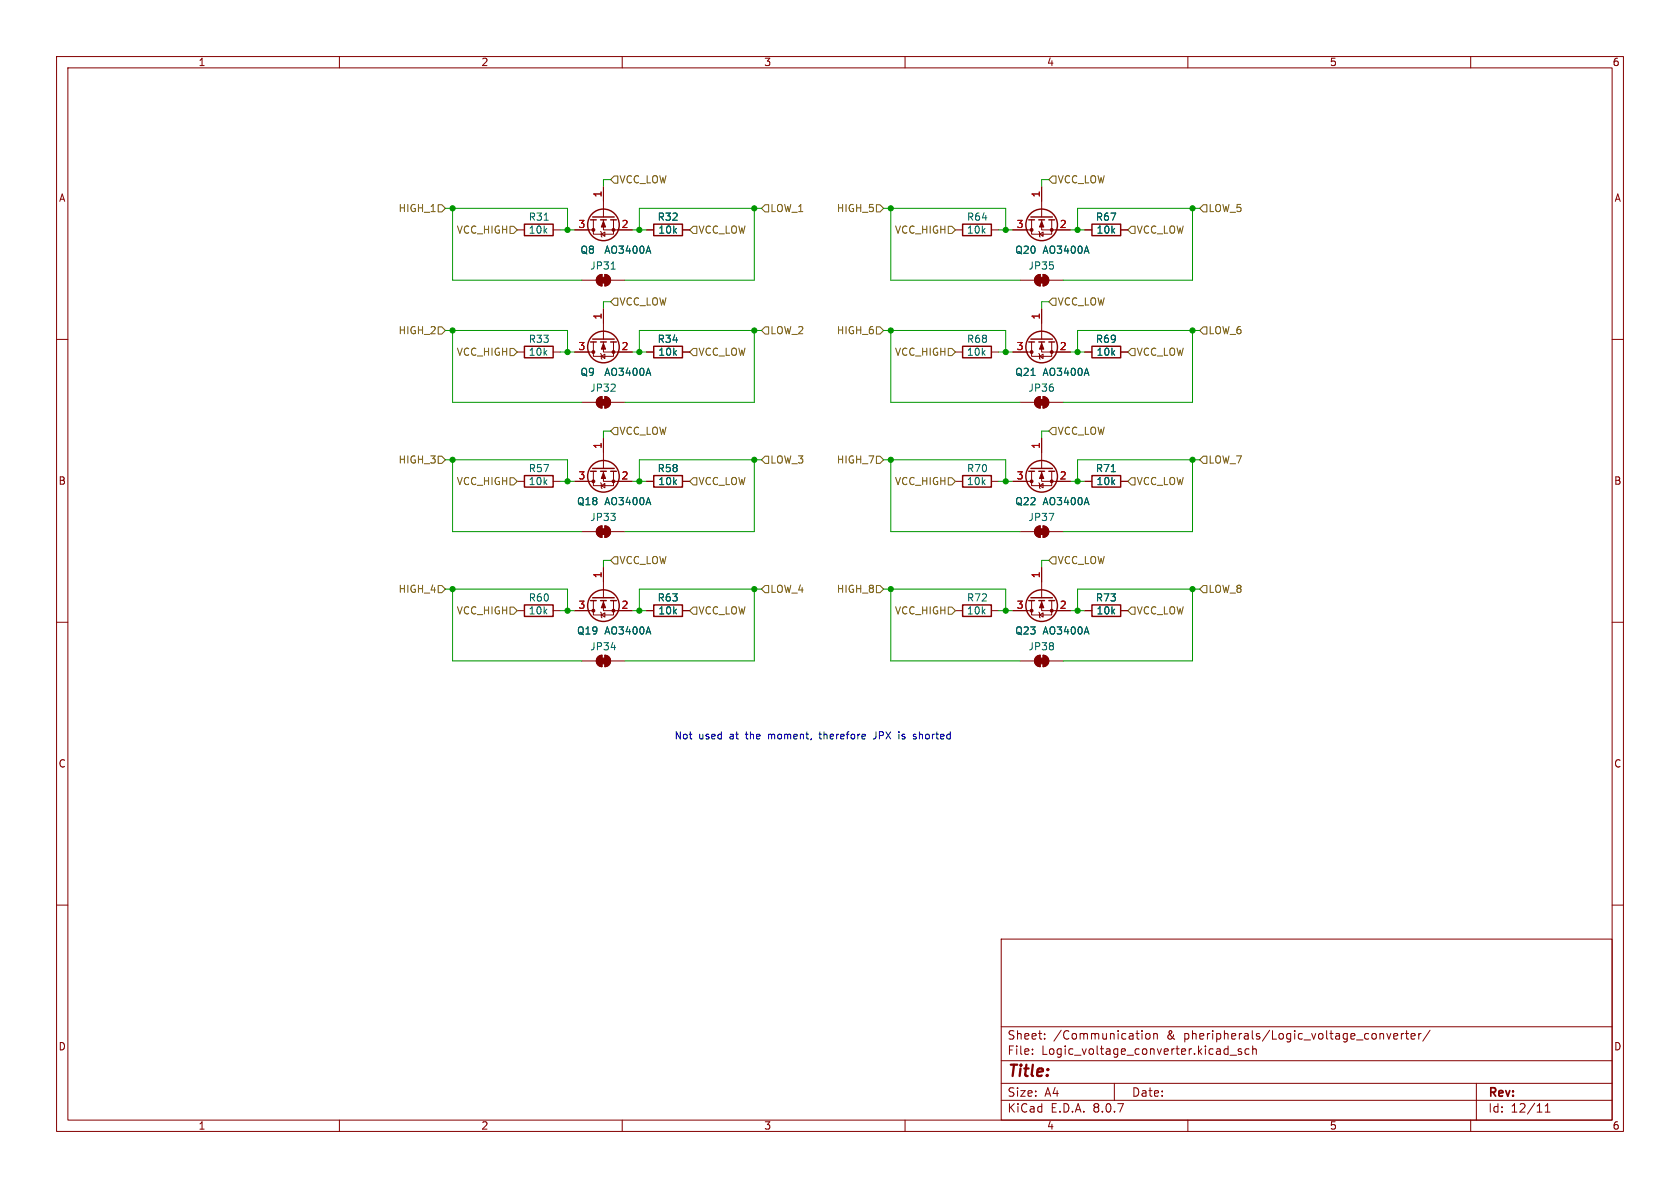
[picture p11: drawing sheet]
(kicad_sch
 (version 20250114)
 (generator "eeschema")
 (generator_version "9.0")
 (paper "A4")
 (lib_symbols
  (symbol "Device:R"
   (pin_numbers (hide yes))
   (pin_names
    (offset 0)) (exclude_from_sim no) (in_bom yes) (on_board yes)
   (property "Reference" "R" (at 2.032 0 90) (effects (font (size 1.27 1.27))))
   (property "Value" "R" (at 0 0 90) (effects (font (size 1.27 1.27))))
   (property "Footprint" "" (at -1.778 0 90) (effects (font (size 1.27 1.27)) (hide yes)))
   (property "Datasheet" "~" (at 0 0 0) (effects (font (size 1.27 1.27)) (hide yes)))
   (property "Description" "Resistor" (at 0 0 0) (effects (font (size 1.27 1.27)) (hide yes)))
   (symbol "R_0_1"
    (rectangle (start -1.016 -2.54) (end 1.016 2.54) (stroke (width 0.254) (type default)) (fill (type none))))
   (symbol "R_1_1"
    (pin passive line (at 0 3.81 270) (length 1.27) (name "~" (effects (font (size 1.27 1.27)))) (number "1" (effects (font (size 1.27 1.27)))))
    (pin passive line (at 0 -3.81 90) (length 1.27) (name "~" (effects (font (size 1.27 1.27)))) (number "2" (effects (font (size 1.27 1.27))))))
   (embedded_fonts no))
  (symbol "Jumper:SolderJumper_2_Bridged"
   (pin_numbers (hide yes))
   (pin_names
    (offset 0) (hide yes)) (exclude_from_sim yes) (in_bom no) (on_board yes)
   (property "Reference" "JP" (at 0 2.032 0) (effects (font (size 1.27 1.27))))
   (property "Value" "SolderJumper_2_Bridged" (at 0 -2.54 0) (effects (font (size 1.27 1.27))))
   (property "Footprint" "" (at 0 0 0) (effects (font (size 1.27 1.27)) (hide yes)))
   (property "Datasheet" "~" (at 0 0 0) (effects (font (size 1.27 1.27)) (hide yes)))
   (property "Description" "Solder Jumper, 2-pole, closed/bridged" (at 0 0 0) (effects (font (size 1.27 1.27)) (hide yes)))
   (symbol "SolderJumper_2_Bridged_0_1"
    (rectangle (start -0.508 0.508) (end 0.508 -0.508) (stroke (width 0) (type default)) (fill (type outline)))
    (polyline (pts (xy -0.254 1.016) (xy -0.254 -1.016)) (stroke (width 0) (type default)) (fill (type none)))
    (arc (start -0.254 -1.016) (mid -1.2656 0) (end -0.254 1.016) (stroke (width 0) (type default)) (fill (type none)))
    (arc (start -0.254 -1.016) (mid -1.2656 0) (end -0.254 1.016) (stroke (width 0) (type default)) (fill (type outline)))
    (arc (start 0.254 1.016) (mid 1.2656 0) (end 0.254 -1.016) (stroke (width 0) (type default)) (fill (type none)))
    (arc (start 0.254 1.016) (mid 1.2656 0) (end 0.254 -1.016) (stroke (width 0) (type default)) (fill (type outline)))
    (polyline (pts (xy 0.254 1.016) (xy 0.254 -1.016)) (stroke (width 0) (type default)) (fill (type none))))
   (symbol "SolderJumper_2_Bridged_1_1"
    (pin passive line (at -3.81 0 0) (length 2.54) (name "A" (effects (font (size 1.27 1.27)))) (number "1" (effects (font (size 1.27 1.27)))))
    (pin passive line (at 3.81 0 180) (length 2.54) (name "B" (effects (font (size 1.27 1.27)))) (number "2" (effects (font (size 1.27 1.27))))))
   (embedded_fonts no))
  (symbol "Transistor_FET:AO3400A"
   (pin_names (hide yes)) (exclude_from_sim no) (in_bom yes) (on_board yes)
   (property "Reference" "Q" (at 5.08 1.905 0) (effects (font (size 1.27 1.27)) (justify left)))
   (property "Value" "AO3400A" (at 5.08 0 0) (effects (font (size 1.27 1.27)) (justify left)))
   (property "Footprint" "Package_TO_SOT_SMD:SOT-23" (at 5.08 -1.905 0) (effects (font (size 1.27 1.27)
    (italic yes)) (justify left) (hide yes)))
   (property "Datasheet" "http://www.aosmd.com/pdfs/datasheet/AO3400A.pdf" (at 5.08 -3.81 0) (effects (font (size 1.27 1.27)) (justify left) (hide yes)))
   (property "Description" "30V Vds, 5.7A Id, N-Channel MOSFET, SOT-23" (at 0 0 0) (effects (font (size 1.27 1.27)) (hide yes)))
   (symbol "AO3400A_0_1"
    (polyline (pts (xy 0.254 1.905) (xy 0.254 -1.905)) (stroke (width 0.254) (type default)) (fill (type none)))
    (polyline (pts (xy 0.254 0) (xy -2.54 0)) (stroke (width 0) (type default)) (fill (type none)))
    (polyline (pts (xy 0.762 2.286) (xy 0.762 1.27)) (stroke (width 0.254) (type default)) (fill (type none)))
    (polyline (pts (xy 0.762 0.508) (xy 0.762 -0.508)) (stroke (width 0.254) (type default)) (fill (type none)))
    (polyline (pts (xy 0.762 -1.27) (xy 0.762 -2.286)) (stroke (width 0.254) (type default)) (fill (type none)))
    (polyline (pts (xy 0.762 -1.778) (xy 3.302 -1.778) (xy 3.302 1.778) (xy 0.762 1.778)) (stroke (width 0) (type default)) (fill (type none)))
    (polyline (pts (xy 1.016 0) (xy 2.032 0.381) (xy 2.032 -0.381) (xy 1.016 0)) (stroke (width 0) (type default)) (fill (type outline)))
    (circle (center 1.651 0) (radius 2.794) (stroke (width 0.254) (type default)) (fill (type none)))
    (polyline (pts (xy 2.54 2.54) (xy 2.54 1.778)) (stroke (width 0) (type default)) (fill (type none)))
    (circle (center 2.54 1.778) (radius 0.254) (stroke (width 0) (type default)) (fill (type outline)))
    (circle (center 2.54 -1.778) (radius 0.254) (stroke (width 0) (type default)) (fill (type outline)))
    (polyline (pts (xy 2.54 -2.54) (xy 2.54 0) (xy 0.762 0)) (stroke (width 0) (type default)) (fill (type none)))
    (polyline (pts (xy 2.794 0.508) (xy 2.921 0.381) (xy 3.683 0.381) (xy 3.81 0.254)) (stroke (width 0) (type default)) (fill (type none)))
    (polyline (pts (xy 3.302 0.381) (xy 2.921 -0.254) (xy 3.683 -0.254) (xy 3.302 0.381)) (stroke (width 0) (type default)) (fill (type none))))
   (symbol "AO3400A_1_1"
    (pin input line (at -5.08 0 0) (length 2.54) (name "G" (effects (font (size 1.27 1.27)))) (number "1" (effects (font (size 1.27 1.27)))))
    (pin passive line (at 2.54 5.08 270) (length 2.54) (name "D" (effects (font (size 1.27 1.27)))) (number "3" (effects (font (size 1.27 1.27)))))
    (pin passive line (at 2.54 -5.08 90) (length 2.54) (name "S" (effects (font (size 1.27 1.27)))) (number "2" (effects (font (size 1.27 1.27))))))
   (embedded_fonts no)))
 (text "Not used at the moment, therefore JPX is shorted"
  (exclude_from_sim no)
  (at 143.764 130.302 0)
  (effects (font (size 1.27 1.27))))
 (junction
  (at 190.5 85.09)
  (diameter 0)
  (color 0 0 0 0))
 (junction
  (at 80.01 58.42)
  (diameter 0)
  (color 0 0 0 0))
 (junction
  (at 113.03 62.23)
  (diameter 0)
  (color 0 0 0 0))
 (junction
  (at 100.33 85.09)
  (diameter 0)
  (color 0 0 0 0))
 (junction
  (at 80.01 81.28)
  (diameter 0)
  (color 0 0 0 0))
 (junction
  (at 157.48 36.83)
  (diameter 0)
  (color 0 0 0 0))
 (junction
  (at 113.03 85.09)
  (diameter 0)
  (color 0 0 0 0))
 (junction
  (at 80.01 36.83)
  (diameter 0)
  (color 0 0 0 0))
 (junction
  (at 100.33 62.23)
  (diameter 0)
  (color 0 0 0 0))
 (junction
  (at 133.35 104.14)
  (diameter 0)
  (color 0 0 0 0))
 (junction
  (at 190.5 40.64)
  (diameter 0)
  (color 0 0 0 0))
 (junction
  (at 157.48 81.28)
  (diameter 0)
  (color 0 0 0 0))
 (junction
  (at 133.35 81.28)
  (diameter 0)
  (color 0 0 0 0))
 (junction
  (at 113.03 40.64)
  (diameter 0)
  (color 0 0 0 0))
 (junction
  (at 157.48 58.42)
  (diameter 0)
  (color 0 0 0 0))
 (junction
  (at 100.33 40.64)
  (diameter 0)
  (color 0 0 0 0))
 (junction
  (at 177.8 107.95)
  (diameter 0)
  (color 0 0 0 0))
 (junction
  (at 100.33 107.95)
  (diameter 0)
  (color 0 0 0 0))
 (junction
  (at 157.48 104.14)
  (diameter 0)
  (color 0 0 0 0))
 (junction
  (at 80.01 104.14)
  (diameter 0)
  (color 0 0 0 0))
 (junction
  (at 210.82 58.42)
  (diameter 0)
  (color 0 0 0 0))
 (junction
  (at 177.8 62.23)
  (diameter 0)
  (color 0 0 0 0))
 (junction
  (at 190.5 107.95)
  (diameter 0)
  (color 0 0 0 0))
 (junction
  (at 190.5 62.23)
  (diameter 0)
  (color 0 0 0 0))
 (junction
  (at 177.8 40.64)
  (diameter 0)
  (color 0 0 0 0))
 (junction
  (at 210.82 104.14)
  (diameter 0)
  (color 0 0 0 0))
 (junction
  (at 133.35 58.42)
  (diameter 0)
  (color 0 0 0 0))
 (junction
  (at 210.82 81.28)
  (diameter 0)
  (color 0 0 0 0))
 (junction
  (at 210.82 36.83)
  (diameter 0)
  (color 0 0 0 0))
 (junction
  (at 113.03 107.95)
  (diameter 0)
  (color 0 0 0 0))
 (junction
  (at 133.35 36.83)
  (diameter 0)
  (color 0 0 0 0))
 (junction
  (at 177.8 85.09)
  (diameter 0)
  (color 0 0 0 0))
 (wire
  (pts (xy 176.53 62.23) (xy 177.8 62.23))
  (stroke (width 0) (type default)))
 (wire
  (pts (xy 184.15 99.06) (xy 184.15 100.33))
  (stroke (width 0) (type default)))
 (wire
  (pts (xy 80.01 93.98) (xy 102.87 93.98))
  (stroke (width 0) (type default)))
 (wire
  (pts (xy 133.35 58.42) (xy 134.62 58.42))
  (stroke (width 0) (type default)))
 (wire
  (pts (xy 80.01 81.28) (xy 80.01 93.98))
  (stroke (width 0) (type default)))
 (wire
  (pts (xy 80.01 36.83) (xy 80.01 49.53))
  (stroke (width 0) (type default)))
 (wire
  (pts (xy 110.49 49.53) (xy 133.35 49.53))
  (stroke (width 0) (type default)))
 (wire
  (pts (xy 100.33 85.09) (xy 100.33 81.28))
  (stroke (width 0) (type default)))
 (wire
  (pts (xy 80.01 104.14) (xy 80.01 116.84))
  (stroke (width 0) (type default)))
 (wire
  (pts (xy 157.48 58.42) (xy 157.48 71.12))
  (stroke (width 0) (type default)))
 (wire
  (pts (xy 190.5 40.64) (xy 190.5 36.83))
  (stroke (width 0) (type default)))
 (wire
  (pts (xy 80.01 49.53) (xy 102.87 49.53))
  (stroke (width 0) (type default)))
 (wire
  (pts (xy 106.68 53.34) (xy 106.68 54.61))
  (stroke (width 0) (type default)))
 (wire
  (pts (xy 184.15 31.75) (xy 184.15 33.02))
  (stroke (width 0) (type default)))
 (wire
  (pts (xy 210.82 58.42) (xy 212.09 58.42))
  (stroke (width 0) (type default)))
 (wire
  (pts (xy 187.96 71.12) (xy 210.82 71.12))
  (stroke (width 0) (type default)))
 (wire
  (pts (xy 156.21 36.83) (xy 157.48 36.83))
  (stroke (width 0) (type default)))
 (wire
  (pts (xy 99.06 40.64) (xy 100.33 40.64))
  (stroke (width 0) (type default)))
 (wire
  (pts (xy 100.33 62.23) (xy 100.33 58.42))
  (stroke (width 0) (type default)))
 (wire
  (pts (xy 157.48 81.28) (xy 177.8 81.28))
  (stroke (width 0) (type default)))
 (wire
  (pts (xy 111.76 85.09) (xy 113.03 85.09))
  (stroke (width 0) (type default)))
 (wire
  (pts (xy 156.21 58.42) (xy 157.48 58.42))
  (stroke (width 0) (type default)))
 (wire
  (pts (xy 113.03 104.14) (xy 133.35 104.14))
  (stroke (width 0) (type default)))
 (wire
  (pts (xy 189.23 85.09) (xy 190.5 85.09))
  (stroke (width 0) (type default)))
 (wire
  (pts (xy 157.48 93.98) (xy 180.34 93.98))
  (stroke (width 0) (type default)))
 (wire
  (pts (xy 133.35 104.14) (xy 134.62 104.14))
  (stroke (width 0) (type default)))
 (wire
  (pts (xy 113.03 107.95) (xy 113.03 104.14))
  (stroke (width 0) (type default)))
 (wire
  (pts (xy 176.53 107.95) (xy 177.8 107.95))
  (stroke (width 0) (type default)))
 (wire
  (pts (xy 78.74 36.83) (xy 80.01 36.83))
  (stroke (width 0) (type default)))
 (wire
  (pts (xy 113.03 62.23) (xy 114.3 62.23))
  (stroke (width 0) (type default)))
 (wire
  (pts (xy 189.23 40.64) (xy 190.5 40.64))
  (stroke (width 0) (type default)))
 (wire
  (pts (xy 190.5 36.83) (xy 210.82 36.83))
  (stroke (width 0) (type default)))
 (wire
  (pts (xy 100.33 40.64) (xy 100.33 36.83))
  (stroke (width 0) (type default)))
 (wire
  (pts (xy 157.48 49.53) (xy 180.34 49.53))
  (stroke (width 0) (type default)))
 (wire
  (pts (xy 176.53 85.09) (xy 177.8 85.09))
  (stroke (width 0) (type default)))
 (wire
  (pts (xy 99.06 62.23) (xy 100.33 62.23))
  (stroke (width 0) (type default)))
 (wire
  (pts (xy 190.5 62.23) (xy 191.77 62.23))
  (stroke (width 0) (type default)))
 (wire
  (pts (xy 177.8 85.09) (xy 179.07 85.09))
  (stroke (width 0) (type default)))
 (wire
  (pts (xy 156.21 81.28) (xy 157.48 81.28))
  (stroke (width 0) (type default)))
 (wire
  (pts (xy 106.68 31.75) (xy 106.68 33.02))
  (stroke (width 0) (type default)))
 (wire
  (pts (xy 80.01 104.14) (xy 100.33 104.14))
  (stroke (width 0) (type default)))
 (wire
  (pts (xy 107.95 53.34) (xy 106.68 53.34))
  (stroke (width 0) (type default)))
 (wire
  (pts (xy 100.33 62.23) (xy 101.6 62.23))
  (stroke (width 0) (type default)))
 (wire
  (pts (xy 80.01 116.84) (xy 102.87 116.84))
  (stroke (width 0) (type default)))
 (wire
  (pts (xy 113.03 85.09) (xy 113.03 81.28))
  (stroke (width 0) (type default)))
 (wire
  (pts (xy 190.5 81.28) (xy 210.82 81.28))
  (stroke (width 0) (type default)))
 (wire
  (pts (xy 78.74 81.28) (xy 80.01 81.28))
  (stroke (width 0) (type default)))
 (wire
  (pts (xy 187.96 93.98) (xy 210.82 93.98))
  (stroke (width 0) (type default)))
 (wire
  (pts (xy 78.74 58.42) (xy 80.01 58.42))
  (stroke (width 0) (type default)))
 (wire
  (pts (xy 80.01 58.42) (xy 80.01 71.12))
  (stroke (width 0) (type default)))
 (wire
  (pts (xy 177.8 62.23) (xy 177.8 58.42))
  (stroke (width 0) (type default)))
 (wire
  (pts (xy 187.96 116.84) (xy 210.82 116.84))
  (stroke (width 0) (type default)))
 (wire
  (pts (xy 107.95 99.06) (xy 106.68 99.06))
  (stroke (width 0) (type default)))
 (wire
  (pts (xy 157.48 116.84) (xy 180.34 116.84))
  (stroke (width 0) (type default)))
 (wire
  (pts (xy 133.35 81.28) (xy 134.62 81.28))
  (stroke (width 0) (type default)))
 (wire
  (pts (xy 100.33 40.64) (xy 101.6 40.64))
  (stroke (width 0) (type default)))
 (wire
  (pts (xy 190.5 58.42) (xy 210.82 58.42))
  (stroke (width 0) (type default)))
 (wire
  (pts (xy 111.76 62.23) (xy 113.03 62.23))
  (stroke (width 0) (type default)))
 (wire
  (pts (xy 185.42 53.34) (xy 184.15 53.34))
  (stroke (width 0) (type default)))
 (wire
  (pts (xy 156.21 104.14) (xy 157.48 104.14))
  (stroke (width 0) (type default)))
 (wire
  (pts (xy 106.68 76.2) (xy 106.68 77.47))
  (stroke (width 0) (type default)))
 (wire
  (pts (xy 133.35 71.12) (xy 133.35 58.42))
  (stroke (width 0) (type default)))
 (wire
  (pts (xy 111.76 107.95) (xy 113.03 107.95))
  (stroke (width 0) (type default)))
 (wire
  (pts (xy 80.01 81.28) (xy 100.33 81.28))
  (stroke (width 0) (type default)))
 (wire
  (pts (xy 157.48 104.14) (xy 177.8 104.14))
  (stroke (width 0) (type default)))
 (wire
  (pts (xy 210.82 81.28) (xy 212.09 81.28))
  (stroke (width 0) (type default)))
 (wire
  (pts (xy 106.68 99.06) (xy 106.68 100.33))
  (stroke (width 0) (type default)))
 (wire
  (pts (xy 190.5 85.09) (xy 190.5 81.28))
  (stroke (width 0) (type default)))
 (wire
  (pts (xy 187.96 49.53) (xy 210.82 49.53))
  (stroke (width 0) (type default)))
 (wire
  (pts (xy 157.48 36.83) (xy 157.48 49.53))
  (stroke (width 0) (type default)))
 (wire
  (pts (xy 210.82 116.84) (xy 210.82 104.14))
  (stroke (width 0) (type default)))
 (wire
  (pts (xy 189.23 62.23) (xy 190.5 62.23))
  (stroke (width 0) (type default)))
 (wire
  (pts (xy 110.49 71.12) (xy 133.35 71.12))
  (stroke (width 0) (type default)))
 (wire
  (pts (xy 157.48 58.42) (xy 177.8 58.42))
  (stroke (width 0) (type default)))
 (wire
  (pts (xy 157.48 36.83) (xy 177.8 36.83))
  (stroke (width 0) (type default)))
 (wire
  (pts (xy 190.5 104.14) (xy 210.82 104.14))
  (stroke (width 0) (type default)))
 (wire
  (pts (xy 107.95 31.75) (xy 106.68 31.75))
  (stroke (width 0) (type default)))
 (wire
  (pts (xy 177.8 40.64) (xy 177.8 36.83))
  (stroke (width 0) (type default)))
 (wire
  (pts (xy 113.03 40.64) (xy 114.3 40.64))
  (stroke (width 0) (type default)))
 (wire
  (pts (xy 113.03 81.28) (xy 133.35 81.28))
  (stroke (width 0) (type default)))
 (wire
  (pts (xy 176.53 40.64) (xy 177.8 40.64))
  (stroke (width 0) (type default)))
 (wire
  (pts (xy 185.42 99.06) (xy 184.15 99.06))
  (stroke (width 0) (type default)))
 (wire
  (pts (xy 100.33 85.09) (xy 101.6 85.09))
  (stroke (width 0) (type default)))
 (wire
  (pts (xy 157.48 104.14) (xy 157.48 116.84))
  (stroke (width 0) (type default)))
 (wire
  (pts (xy 80.01 58.42) (xy 100.33 58.42))
  (stroke (width 0) (type default)))
 (wire
  (pts (xy 78.74 104.14) (xy 80.01 104.14))
  (stroke (width 0) (type default)))
 (wire
  (pts (xy 177.8 85.09) (xy 177.8 81.28))
  (stroke (width 0) (type default)))
 (wire
  (pts (xy 177.8 40.64) (xy 179.07 40.64))
  (stroke (width 0) (type default)))
 (wire
  (pts (xy 210.82 49.53) (xy 210.82 36.83))
  (stroke (width 0) (type default)))
 (wire
  (pts (xy 100.33 107.95) (xy 101.6 107.95))
  (stroke (width 0) (type default)))
 (wire
  (pts (xy 157.48 71.12) (xy 180.34 71.12))
  (stroke (width 0) (type default)))
 (wire
  (pts (xy 111.76 40.64) (xy 113.03 40.64))
  (stroke (width 0) (type default)))
 (wire
  (pts (xy 99.06 107.95) (xy 100.33 107.95))
  (stroke (width 0) (type default)))
 (wire
  (pts (xy 113.03 36.83) (xy 133.35 36.83))
  (stroke (width 0) (type default)))
 (wire
  (pts (xy 133.35 93.98) (xy 133.35 81.28))
  (stroke (width 0) (type default)))
 (wire
  (pts (xy 190.5 62.23) (xy 190.5 58.42))
  (stroke (width 0) (type default)))
 (wire
  (pts (xy 110.49 93.98) (xy 133.35 93.98))
  (stroke (width 0) (type default)))
 (wire
  (pts (xy 184.15 76.2) (xy 184.15 77.47))
  (stroke (width 0) (type default)))
 (wire
  (pts (xy 190.5 40.64) (xy 191.77 40.64))
  (stroke (width 0) (type default)))
 (wire
  (pts (xy 80.01 71.12) (xy 102.87 71.12))
  (stroke (width 0) (type default)))
 (wire
  (pts (xy 113.03 107.95) (xy 114.3 107.95))
  (stroke (width 0) (type default)))
 (wire
  (pts (xy 190.5 107.95) (xy 191.77 107.95))
  (stroke (width 0) (type default)))
 (wire
  (pts (xy 177.8 107.95) (xy 179.07 107.95))
  (stroke (width 0) (type default)))
 (wire
  (pts (xy 190.5 85.09) (xy 191.77 85.09))
  (stroke (width 0) (type default)))
 (wire
  (pts (xy 99.06 85.09) (xy 100.33 85.09))
  (stroke (width 0) (type default)))
 (wire
  (pts (xy 113.03 58.42) (xy 133.35 58.42))
  (stroke (width 0) (type default)))
 (wire
  (pts (xy 133.35 49.53) (xy 133.35 36.83))
  (stroke (width 0) (type default)))
 (wire
  (pts (xy 210.82 71.12) (xy 210.82 58.42))
  (stroke (width 0) (type default)))
 (wire
  (pts (xy 185.42 76.2) (xy 184.15 76.2))
  (stroke (width 0) (type default)))
 (wire
  (pts (xy 110.49 116.84) (xy 133.35 116.84))
  (stroke (width 0) (type default)))
 (wire
  (pts (xy 133.35 36.83) (xy 134.62 36.83))
  (stroke (width 0) (type default)))
 (wire
  (pts (xy 184.15 53.34) (xy 184.15 54.61))
  (stroke (width 0) (type default)))
 (wire
  (pts (xy 189.23 107.95) (xy 190.5 107.95))
  (stroke (width 0) (type default)))
 (wire
  (pts (xy 177.8 107.95) (xy 177.8 104.14))
  (stroke (width 0) (type default)))
 (wire
  (pts (xy 113.03 85.09) (xy 114.3 85.09))
  (stroke (width 0) (type default)))
 (wire
  (pts (xy 185.42 31.75) (xy 184.15 31.75))
  (stroke (width 0) (type default)))
 (wire
  (pts (xy 100.33 107.95) (xy 100.33 104.14))
  (stroke (width 0) (type default)))
 (wire
  (pts (xy 113.03 40.64) (xy 113.03 36.83))
  (stroke (width 0) (type default)))
 (wire
  (pts (xy 113.03 62.23) (xy 113.03 58.42))
  (stroke (width 0) (type default)))
 (wire
  (pts (xy 177.8 62.23) (xy 179.07 62.23))
  (stroke (width 0) (type default)))
 (wire
  (pts (xy 210.82 93.98) (xy 210.82 81.28))
  (stroke (width 0) (type default)))
 (wire
  (pts (xy 157.48 81.28) (xy 157.48 93.98))
  (stroke (width 0) (type default)))
 (wire
  (pts (xy 210.82 36.83) (xy 212.09 36.83))
  (stroke (width 0) (type default)))
 (wire
  (pts (xy 133.35 116.84) (xy 133.35 104.14))
  (stroke (width 0) (type default)))
 (wire
  (pts (xy 210.82 104.14) (xy 212.09 104.14))
  (stroke (width 0) (type default)))
 (wire
  (pts (xy 80.01 36.83) (xy 100.33 36.83))
  (stroke (width 0) (type default)))
 (wire
  (pts (xy 107.95 76.2) (xy 106.68 76.2))
  (stroke (width 0) (type default)))
 (wire
  (pts (xy 190.5 107.95) (xy 190.5 104.14))
  (stroke (width 0) (type default)))
 (hierarchical_label "VCC_LOW"
  (shape input)
  (at 199.39 85.09 0)
  (effects (font (size 1.27 1.27)) (justify left)))
 (hierarchical_label "VCC_LOW"
  (shape input)
  (at 121.92 40.64 0)
  (effects (font (size 1.27 1.27)) (justify left)))
 (hierarchical_label "LOW_1"
  (shape input)
  (at 134.62 36.83 0)
  (effects (font (size 1.27 1.27)) (justify left)))
 (hierarchical_label "HIGH_1"
  (shape input)
  (at 78.74 36.83 180)
  (effects (font (size 1.27 1.27)) (justify right)))
 (hierarchical_label "HIGH_6"
  (shape input)
  (at 156.21 58.42 180)
  (effects (font (size 1.27 1.27)) (justify right)))
 (hierarchical_label "HIGH_5"
  (shape input)
  (at 156.21 36.83 180)
  (effects (font (size 1.27 1.27)) (justify right)))
 (hierarchical_label "VCC_LOW"
  (shape input)
  (at 185.42 99.06 0)
  (effects (font (size 1.27 1.27)) (justify left)))
 (hierarchical_label "VCC_HIGH"
  (shape input)
  (at 168.91 62.23 180)
  (effects (font (size 1.27 1.27)) (justify right)))
 (hierarchical_label "LOW_6"
  (shape input)
  (at 212.09 58.42 0)
  (effects (font (size 1.27 1.27)) (justify left)))
 (hierarchical_label "LOW_4"
  (shape input)
  (at 134.62 104.14 0)
  (effects (font (size 1.27 1.27)) (justify left)))
 (hierarchical_label "VCC_HIGH"
  (shape input)
  (at 91.44 62.23 180)
  (effects (font (size 1.27 1.27)) (justify right)))
 (hierarchical_label "VCC_HIGH"
  (shape input)
  (at 91.44 85.09 180)
  (effects (font (size 1.27 1.27)) (justify right)))
 (hierarchical_label "LOW_3"
  (shape input)
  (at 134.62 81.28 0)
  (effects (font (size 1.27 1.27)) (justify left)))
 (hierarchical_label "VCC_LOW"
  (shape input)
  (at 185.42 53.34 0)
  (effects (font (size 1.27 1.27)) (justify left)))
 (hierarchical_label "VCC_HIGH"
  (shape input)
  (at 168.91 85.09 180)
  (effects (font (size 1.27 1.27)) (justify right)))
 (hierarchical_label "HIGH_2"
  (shape input)
  (at 78.74 58.42 180)
  (effects (font (size 1.27 1.27)) (justify right)))
 (hierarchical_label "VCC_HIGH"
  (shape input)
  (at 91.44 40.64 180)
  (effects (font (size 1.27 1.27)) (justify right)))
 (hierarchical_label "LOW_7"
  (shape input)
  (at 212.09 81.28 0)
  (effects (font (size 1.27 1.27)) (justify left)))
 (hierarchical_label "LOW_8"
  (shape input)
  (at 212.09 104.14 0)
  (effects (font (size 1.27 1.27)) (justify left)))
 (hierarchical_label "VCC_LOW"
  (shape input)
  (at 199.39 40.64 0)
  (effects (font (size 1.27 1.27)) (justify left)))
 (hierarchical_label "HIGH_7"
  (shape input)
  (at 156.21 81.28 180)
  (effects (font (size 1.27 1.27)) (justify right)))
 (hierarchical_label "VCC_HIGH"
  (shape input)
  (at 168.91 107.95 180)
  (effects (font (size 1.27 1.27)) (justify right)))
 (hierarchical_label "VCC_LOW"
  (shape input)
  (at 107.95 99.06 0)
  (effects (font (size 1.27 1.27)) (justify left)))
 (hierarchical_label "VCC_LOW"
  (shape input)
  (at 107.95 53.34 0)
  (effects (font (size 1.27 1.27)) (justify left)))
 (hierarchical_label "LOW_2"
  (shape input)
  (at 134.62 58.42 0)
  (effects (font (size 1.27 1.27)) (justify left)))
 (hierarchical_label "VCC_HIGH"
  (shape input)
  (at 91.44 107.95 180)
  (effects (font (size 1.27 1.27)) (justify right)))
 (hierarchical_label "LOW_5"
  (shape input)
  (at 212.09 36.83 0)
  (effects (font (size 1.27 1.27)) (justify left)))
 (hierarchical_label "VCC_LOW"
  (shape input)
  (at 107.95 31.75 0)
  (effects (font (size 1.27 1.27)) (justify left)))
 (hierarchical_label "VCC_LOW"
  (shape input)
  (at 199.39 62.23 0)
  (effects (font (size 1.27 1.27)) (justify left)))
 (hierarchical_label "HIGH_4"
  (shape input)
  (at 78.74 104.14 180)
  (effects (font (size 1.27 1.27)) (justify right)))
 (hierarchical_label "VCC_LOW"
  (shape input)
  (at 121.92 85.09 0)
  (effects (font (size 1.27 1.27)) (justify left)))
 (hierarchical_label "VCC_LOW"
  (shape input)
  (at 185.42 76.2 0)
  (effects (font (size 1.27 1.27)) (justify left)))
 (hierarchical_label "VCC_HIGH"
  (shape input)
  (at 168.91 40.64 180)
  (effects (font (size 1.27 1.27)) (justify right)))
 (hierarchical_label "VCC_LOW"
  (shape input)
  (at 107.95 76.2 0)
  (effects (font (size 1.27 1.27)) (justify left)))
 (hierarchical_label "VCC_LOW"
  (shape input)
  (at 121.92 62.23 0)
  (effects (font (size 1.27 1.27)) (justify left)))
 (hierarchical_label "HIGH_8"
  (shape input)
  (at 156.21 104.14 180)
  (effects (font (size 1.27 1.27)) (justify right)))
 (hierarchical_label "HIGH_3"
  (shape input)
  (at 78.74 81.28 180)
  (effects (font (size 1.27 1.27)) (justify right)))
 (hierarchical_label "VCC_LOW"
  (shape input)
  (at 185.42 31.75 0)
  (effects (font (size 1.27 1.27)) (justify left)))
 (hierarchical_label "VCC_LOW"
  (shape input)
  (at 121.92 107.95 0)
  (effects (font (size 1.27 1.27)) (justify left)))
 (hierarchical_label "VCC_LOW"
  (shape input)
  (at 199.39 107.95 0)
  (effects (font (size 1.27 1.27)) (justify left)))
 (symbol
  (lib_id "Device:R")
  (at 172.72 107.95 90)
  (mirror x)
  (unit 1)
  (exclude_from_sim no)
  (in_bom yes)
  (on_board yes)
  (dnp no)
  (property "Reference" "R72" (at 174.752 105.664 90) (effects (font (size 1.27 1.27)) (justify left)))
  (property "Value" "10k" (at 174.498 107.95 90) (effects (font (size 1.27 1.27)) (justify left)))
  (property "Footprint" "Resistor_SMD:R_0805_2012Metric_Pad1.20x1.40mm_HandSolder" (at 172.72 106.172 90) (effects (font (size 1.27 1.27)) (hide yes)))
  (property "Datasheet" "~" (at 172.72 107.95 0) (effects (font (size 1.27 1.27)) (hide yes)))
  (property "Description" "Resistor" (at 172.72 107.95 0) (effects (font (size 1.27 1.27)) (hide yes)))
  (pin "2")
  (pin "1"))
 (symbol
  (lib_id "Device:R")
  (at 95.25 40.64 90)
  (mirror x)
  (unit 1)
  (exclude_from_sim no)
  (in_bom yes)
  (on_board yes)
  (dnp no)
  (property "Reference" "R31" (at 97.282 38.354 90) (effects (font (size 1.27 1.27)) (justify left)))
  (property "Value" "10k" (at 97.028 40.64 90) (effects (font (size 1.27 1.27)) (justify left)))
  (property "Footprint" "Resistor_SMD:R_0805_2012Metric_Pad1.20x1.40mm_HandSolder" (at 95.25 38.862 90) (effects (font (size 1.27 1.27)) (hide yes)))
  (property "Datasheet" "~" (at 95.25 40.64 0) (effects (font (size 1.27 1.27)) (hide yes)))
  (property "Description" "Resistor" (at 95.25 40.64 0) (effects (font (size 1.27 1.27)) (hide yes)))
  (pin "2")
  (pin "1"))
 (symbol
  (lib_id "Jumper:SolderJumper_2_Bridged")
  (at 106.68 49.53 0)
  (unit 1)
  (exclude_from_sim yes)
  (in_bom no)
  (on_board yes)
  (dnp no)
  (property "Reference" "JP31" (at 106.68 46.99 0) (effects (font (size 1.27 1.27))))
  (property "Value" "SolderJumper_2_Bridged" (at 106.68 45.72 0) (effects (font (size 1.27 1.27)) (hide yes)))
  (property "Footprint" "Jumper:SolderJumper-2_P1.3mm_Bridged_RoundedPad1.0x1.5mm" (at 106.68 49.53 0) (effects (font (size 1.27 1.27)) (hide yes)))
  (property "Datasheet" "~" (at 106.68 49.53 0) (effects (font (size 1.27 1.27)) (hide yes)))
  (property "Description" "Solder Jumper, 2-pole, closed/bridged" (at 106.68 49.53 0) (effects (font (size 1.27 1.27)) (hide yes)))
  (pin "2")
  (pin "1"))
 (symbol
  (lib_id "Device:R")
  (at 195.58 107.95 90)
  (unit 1)
  (exclude_from_sim no)
  (in_bom yes)
  (on_board yes)
  (dnp no)
  (property "Reference" "R73" (at 195.58 105.664 90) (effects (font (size 1.27 1.27))))
  (property "Value" "10k" (at 195.58 107.95 90) (effects (font (size 1.27 1.27))))
  (property "Footprint" "Resistor_SMD:R_0805_2012Metric_Pad1.20x1.40mm_HandSolder" (at 195.58 109.728 90) (effects (font (size 1.27 1.27)) (hide yes)))
  (property "Datasheet" "~" (at 195.58 107.95 0) (effects (font (size 1.27 1.27)) (hide yes)))
  (property "Description" "Resistor" (at 195.58 107.95 0) (effects (font (size 1.27 1.27)) (hide yes)))
  (pin "2")
  (pin "1"))
 (symbol
  (lib_id "Transistor_FET:AO3400A")
  (at 106.68 59.69 90)
  (mirror x)
  (unit 1)
  (exclude_from_sim no)
  (in_bom yes)
  (on_board yes)
  (dnp no)
  (property "Reference" "Q9" (at 103.886 65.786 90) (effects (font (size 1.27 1.27))))
  (property "Value" "AO3400A" (at 110.998 65.786 90) (effects (font (size 1.27 1.27))))
  (property "Footprint" "Package_TO_SOT_SMD:SOT-23" (at 108.585 64.77 0) (effects (font (size 1.27 1.27)
    (italic yes)) (justify left) (hide yes)))
  (property "Datasheet" "http://www.aosmd.com/pdfs/datasheet/AO3400A.pdf" (at 110.49 64.77 0) (effects (font (size 1.27 1.27)) (justify left) (hide yes)))
  (property "Description" "30V Vds, 5.7A Id, N-Channel MOSFET, SOT-23" (at 106.68 59.69 0) (effects (font (size 1.27 1.27)) (hide yes)))
  (pin "1")
  (pin "2")
  (pin "3"))
 (symbol
  (lib_id "Transistor_FET:AO3400A")
  (at 106.68 82.55 90)
  (mirror x)
  (unit 1)
  (exclude_from_sim no)
  (in_bom yes)
  (on_board yes)
  (dnp no)
  (property "Reference" "Q18" (at 103.886 88.646 90) (effects (font (size 1.27 1.27))))
  (property "Value" "AO3400A" (at 110.998 88.646 90) (effects (font (size 1.27 1.27))))
  (property "Footprint" "Package_TO_SOT_SMD:SOT-23" (at 108.585 87.63 0) (effects (font (size 1.27 1.27)
    (italic yes)) (justify left) (hide yes)))
  (property "Datasheet" "http://www.aosmd.com/pdfs/datasheet/AO3400A.pdf" (at 110.49 87.63 0) (effects (font (size 1.27 1.27)) (justify left) (hide yes)))
  (property "Description" "30V Vds, 5.7A Id, N-Channel MOSFET, SOT-23" (at 106.68 82.55 0) (effects (font (size 1.27 1.27)) (hide yes)))
  (pin "1")
  (pin "2")
  (pin "3"))
 (symbol
  (lib_id "Jumper:SolderJumper_2_Bridged")
  (at 184.15 93.98 0)
  (unit 1)
  (exclude_from_sim yes)
  (in_bom no)
  (on_board yes)
  (dnp no)
  (property "Reference" "JP37" (at 184.15 91.44 0) (effects (font (size 1.27 1.27))))
  (property "Value" "SolderJumper_2_Bridged" (at 184.15 90.17 0) (effects (font (size 1.27 1.27)) (hide yes)))
  (property "Footprint" "Jumper:SolderJumper-2_P1.3mm_Bridged_RoundedPad1.0x1.5mm" (at 184.15 93.98 0) (effects (font (size 1.27 1.27)) (hide yes)))
  (property "Datasheet" "~" (at 184.15 93.98 0) (effects (font (size 1.27 1.27)) (hide yes)))
  (property "Description" "Solder Jumper, 2-pole, closed/bridged" (at 184.15 93.98 0) (effects (font (size 1.27 1.27)) (hide yes)))
  (pin "2")
  (pin "1"))
 (symbol
  (lib_id "Transistor_FET:AO3400A")
  (at 184.15 105.41 90)
  (mirror x)
  (unit 1)
  (exclude_from_sim no)
  (in_bom yes)
  (on_board yes)
  (dnp no)
  (property "Reference" "Q23" (at 181.356 111.506 90) (effects (font (size 1.27 1.27))))
  (property "Value" "AO3400A" (at 188.468 111.506 90) (effects (font (size 1.27 1.27))))
  (property "Footprint" "Package_TO_SOT_SMD:SOT-23" (at 186.055 110.49 0) (effects (font (size 1.27 1.27)
    (italic yes)) (justify left) (hide yes)))
  (property "Datasheet" "http://www.aosmd.com/pdfs/datasheet/AO3400A.pdf" (at 187.96 110.49 0) (effects (font (size 1.27 1.27)) (justify left) (hide yes)))
  (property "Description" "30V Vds, 5.7A Id, N-Channel MOSFET, SOT-23" (at 184.15 105.41 0) (effects (font (size 1.27 1.27)) (hide yes)))
  (pin "1")
  (pin "2")
  (pin "3"))
 (symbol
  (lib_id "Transistor_FET:AO3400A")
  (at 184.15 59.69 90)
  (mirror x)
  (unit 1)
  (exclude_from_sim no)
  (in_bom yes)
  (on_board yes)
  (dnp no)
  (property "Reference" "Q21" (at 181.356 65.786 90) (effects (font (size 1.27 1.27))))
  (property "Value" "AO3400A" (at 188.468 65.786 90) (effects (font (size 1.27 1.27))))
  (property "Footprint" "Package_TO_SOT_SMD:SOT-23" (at 186.055 64.77 0) (effects (font (size 1.27 1.27)
    (italic yes)) (justify left) (hide yes)))
  (property "Datasheet" "http://www.aosmd.com/pdfs/datasheet/AO3400A.pdf" (at 187.96 64.77 0) (effects (font (size 1.27 1.27)) (justify left) (hide yes)))
  (property "Description" "30V Vds, 5.7A Id, N-Channel MOSFET, SOT-23" (at 184.15 59.69 0) (effects (font (size 1.27 1.27)) (hide yes)))
  (pin "1")
  (pin "2")
  (pin "3"))
 (symbol
  (lib_id "Device:R")
  (at 172.72 62.23 90)
  (mirror x)
  (unit 1)
  (exclude_from_sim no)
  (in_bom yes)
  (on_board yes)
  (dnp no)
  (property "Reference" "R68" (at 174.752 59.944 90) (effects (font (size 1.27 1.27)) (justify left)))
  (property "Value" "10k" (at 174.498 62.23 90) (effects (font (size 1.27 1.27)) (justify left)))
  (property "Footprint" "Resistor_SMD:R_0805_2012Metric_Pad1.20x1.40mm_HandSolder" (at 172.72 60.452 90) (effects (font (size 1.27 1.27)) (hide yes)))
  (property "Datasheet" "~" (at 172.72 62.23 0) (effects (font (size 1.27 1.27)) (hide yes)))
  (property "Description" "Resistor" (at 172.72 62.23 0) (effects (font (size 1.27 1.27)) (hide yes)))
  (pin "2")
  (pin "1"))
 (symbol
  (lib_id "Transistor_FET:AO3400A")
  (at 184.15 38.1 90)
  (mirror x)
  (unit 1)
  (exclude_from_sim no)
  (in_bom yes)
  (on_board yes)
  (dnp no)
  (property "Reference" "Q20" (at 181.356 44.196 90) (effects (font (size 1.27 1.27))))
  (property "Value" "AO3400A" (at 188.468 44.196 90) (effects (font (size 1.27 1.27))))
  (property "Footprint" "Package_TO_SOT_SMD:SOT-23" (at 186.055 43.18 0) (effects (font (size 1.27 1.27)
    (italic yes)) (justify left) (hide yes)))
  (property "Datasheet" "http://www.aosmd.com/pdfs/datasheet/AO3400A.pdf" (at 187.96 43.18 0) (effects (font (size 1.27 1.27)) (justify left) (hide yes)))
  (property "Description" "30V Vds, 5.7A Id, N-Channel MOSFET, SOT-23" (at 184.15 38.1 0) (effects (font (size 1.27 1.27)) (hide yes)))
  (pin "1")
  (pin "2")
  (pin "3"))
 (symbol
  (lib_id "Device:R")
  (at 118.11 62.23 90)
  (unit 1)
  (exclude_from_sim no)
  (in_bom yes)
  (on_board yes)
  (dnp no)
  (property "Reference" "R34" (at 118.11 59.944 90) (effects (font (size 1.27 1.27))))
  (property "Value" "10k" (at 118.11 62.23 90) (effects (font (size 1.27 1.27))))
  (property "Footprint" "Resistor_SMD:R_0805_2012Metric_Pad1.20x1.40mm_HandSolder" (at 118.11 64.008 90) (effects (font (size 1.27 1.27)) (hide yes)))
  (property "Datasheet" "~" (at 118.11 62.23 0) (effects (font (size 1.27 1.27)) (hide yes)))
  (property "Description" "Resistor" (at 118.11 62.23 0) (effects (font (size 1.27 1.27)) (hide yes)))
  (pin "2")
  (pin "1"))
 (symbol
  (lib_id "Device:R")
  (at 195.58 62.23 90)
  (unit 1)
  (exclude_from_sim no)
  (in_bom yes)
  (on_board yes)
  (dnp no)
  (property "Reference" "R69" (at 195.58 59.944 90) (effects (font (size 1.27 1.27))))
  (property "Value" "10k" (at 195.58 62.23 90) (effects (font (size 1.27 1.27))))
  (property "Footprint" "Resistor_SMD:R_0805_2012Metric_Pad1.20x1.40mm_HandSolder" (at 195.58 64.008 90) (effects (font (size 1.27 1.27)) (hide yes)))
  (property "Datasheet" "~" (at 195.58 62.23 0) (effects (font (size 1.27 1.27)) (hide yes)))
  (property "Description" "Resistor" (at 195.58 62.23 0) (effects (font (size 1.27 1.27)) (hide yes)))
  (pin "2")
  (pin "1"))
 (symbol
  (lib_id "Jumper:SolderJumper_2_Bridged")
  (at 106.68 93.98 0)
  (unit 1)
  (exclude_from_sim yes)
  (in_bom no)
  (on_board yes)
  (dnp no)
  (property "Reference" "JP33" (at 106.68 91.44 0) (effects (font (size 1.27 1.27))))
  (property "Value" "SolderJumper_2_Bridged" (at 106.68 90.17 0) (effects (font (size 1.27 1.27)) (hide yes)))
  (property "Footprint" "Jumper:SolderJumper-2_P1.3mm_Bridged_RoundedPad1.0x1.5mm" (at 106.68 93.98 0) (effects (font (size 1.27 1.27)) (hide yes)))
  (property "Datasheet" "~" (at 106.68 93.98 0) (effects (font (size 1.27 1.27)) (hide yes)))
  (property "Description" "Solder Jumper, 2-pole, closed/bridged" (at 106.68 93.98 0) (effects (font (size 1.27 1.27)) (hide yes)))
  (pin "2")
  (pin "1"))
 (symbol
  (lib_id "Transistor_FET:AO3400A")
  (at 184.15 82.55 90)
  (mirror x)
  (unit 1)
  (exclude_from_sim no)
  (in_bom yes)
  (on_board yes)
  (dnp no)
  (property "Reference" "Q22" (at 181.356 88.646 90) (effects (font (size 1.27 1.27))))
  (property "Value" "AO3400A" (at 188.468 88.646 90) (effects (font (size 1.27 1.27))))
  (property "Footprint" "Package_TO_SOT_SMD:SOT-23" (at 186.055 87.63 0) (effects (font (size 1.27 1.27)
    (italic yes)) (justify left) (hide yes)))
  (property "Datasheet" "http://www.aosmd.com/pdfs/datasheet/AO3400A.pdf" (at 187.96 87.63 0) (effects (font (size 1.27 1.27)) (justify left) (hide yes)))
  (property "Description" "30V Vds, 5.7A Id, N-Channel MOSFET, SOT-23" (at 184.15 82.55 0) (effects (font (size 1.27 1.27)) (hide yes)))
  (pin "1")
  (pin "2")
  (pin "3"))
 (symbol
  (lib_id "Device:R")
  (at 195.58 85.09 90)
  (unit 1)
  (exclude_from_sim no)
  (in_bom yes)
  (on_board yes)
  (dnp no)
  (property "Reference" "R71" (at 195.58 82.804 90) (effects (font (size 1.27 1.27))))
  (property "Value" "10k" (at 195.58 85.09 90) (effects (font (size 1.27 1.27))))
  (property "Footprint" "Resistor_SMD:R_0805_2012Metric_Pad1.20x1.40mm_HandSolder" (at 195.58 86.868 90) (effects (font (size 1.27 1.27)) (hide yes)))
  (property "Datasheet" "~" (at 195.58 85.09 0) (effects (font (size 1.27 1.27)) (hide yes)))
  (property "Description" "Resistor" (at 195.58 85.09 0) (effects (font (size 1.27 1.27)) (hide yes)))
  (pin "2")
  (pin "1"))
 (symbol
  (lib_id "Device:R")
  (at 95.25 85.09 90)
  (mirror x)
  (unit 1)
  (exclude_from_sim no)
  (in_bom yes)
  (on_board yes)
  (dnp no)
  (property "Reference" "R57" (at 97.282 82.804 90) (effects (font (size 1.27 1.27)) (justify left)))
  (property "Value" "10k" (at 97.028 85.09 90) (effects (font (size 1.27 1.27)) (justify left)))
  (property "Footprint" "Resistor_SMD:R_0805_2012Metric_Pad1.20x1.40mm_HandSolder" (at 95.25 83.312 90) (effects (font (size 1.27 1.27)) (hide yes)))
  (property "Datasheet" "~" (at 95.25 85.09 0) (effects (font (size 1.27 1.27)) (hide yes)))
  (property "Description" "Resistor" (at 95.25 85.09 0) (effects (font (size 1.27 1.27)) (hide yes)))
  (pin "2")
  (pin "1"))
 (symbol
  (lib_id "Jumper:SolderJumper_2_Bridged")
  (at 106.68 116.84 0)
  (unit 1)
  (exclude_from_sim yes)
  (in_bom no)
  (on_board yes)
  (dnp no)
  (property "Reference" "JP34" (at 106.68 114.3 0) (effects (font (size 1.27 1.27))))
  (property "Value" "SolderJumper_2_Bridged" (at 106.68 113.03 0) (effects (font (size 1.27 1.27)) (hide yes)))
  (property "Footprint" "Jumper:SolderJumper-2_P1.3mm_Bridged_RoundedPad1.0x1.5mm" (at 106.68 116.84 0) (effects (font (size 1.27 1.27)) (hide yes)))
  (property "Datasheet" "~" (at 106.68 116.84 0) (effects (font (size 1.27 1.27)) (hide yes)))
  (property "Description" "Solder Jumper, 2-pole, closed/bridged" (at 106.68 116.84 0) (effects (font (size 1.27 1.27)) (hide yes)))
  (pin "2")
  (pin "1"))
 (symbol
  (lib_id "Device:R")
  (at 172.72 85.09 90)
  (mirror x)
  (unit 1)
  (exclude_from_sim no)
  (in_bom yes)
  (on_board yes)
  (dnp no)
  (property "Reference" "R70" (at 174.752 82.804 90) (effects (font (size 1.27 1.27)) (justify left)))
  (property "Value" "10k" (at 174.498 85.09 90) (effects (font (size 1.27 1.27)) (justify left)))
  (property "Footprint" "Resistor_SMD:R_0805_2012Metric_Pad1.20x1.40mm_HandSolder" (at 172.72 83.312 90) (effects (font (size 1.27 1.27)) (hide yes)))
  (property "Datasheet" "~" (at 172.72 85.09 0) (effects (font (size 1.27 1.27)) (hide yes)))
  (property "Description" "Resistor" (at 172.72 85.09 0) (effects (font (size 1.27 1.27)) (hide yes)))
  (pin "2")
  (pin "1"))
 (symbol
  (lib_id "Device:R")
  (at 195.58 40.64 90)
  (unit 1)
  (exclude_from_sim no)
  (in_bom yes)
  (on_board yes)
  (dnp no)
  (property "Reference" "R67" (at 195.58 38.354 90) (effects (font (size 1.27 1.27))))
  (property "Value" "10k" (at 195.58 40.64 90) (effects (font (size 1.27 1.27))))
  (property "Footprint" "Resistor_SMD:R_0805_2012Metric_Pad1.20x1.40mm_HandSolder" (at 195.58 42.418 90) (effects (font (size 1.27 1.27)) (hide yes)))
  (property "Datasheet" "~" (at 195.58 40.64 0) (effects (font (size 1.27 1.27)) (hide yes)))
  (property "Description" "Resistor" (at 195.58 40.64 0) (effects (font (size 1.27 1.27)) (hide yes)))
  (pin "2")
  (pin "1"))
 (symbol
  (lib_id "Device:R")
  (at 95.25 62.23 90)
  (mirror x)
  (unit 1)
  (exclude_from_sim no)
  (in_bom yes)
  (on_board yes)
  (dnp no)
  (property "Reference" "R33" (at 97.282 59.944 90) (effects (font (size 1.27 1.27)) (justify left)))
  (property "Value" "10k" (at 97.028 62.23 90) (effects (font (size 1.27 1.27)) (justify left)))
  (property "Footprint" "Resistor_SMD:R_0805_2012Metric_Pad1.20x1.40mm_HandSolder" (at 95.25 60.452 90) (effects (font (size 1.27 1.27)) (hide yes)))
  (property "Datasheet" "~" (at 95.25 62.23 0) (effects (font (size 1.27 1.27)) (hide yes)))
  (property "Description" "Resistor" (at 95.25 62.23 0) (effects (font (size 1.27 1.27)) (hide yes)))
  (pin "2")
  (pin "1"))
 (symbol
  (lib_id "Jumper:SolderJumper_2_Bridged")
  (at 184.15 49.53 0)
  (unit 1)
  (exclude_from_sim yes)
  (in_bom no)
  (on_board yes)
  (dnp no)
  (property "Reference" "JP35" (at 184.15 46.99 0) (effects (font (size 1.27 1.27))))
  (property "Value" "SolderJumper_2_Bridged" (at 184.15 45.72 0) (effects (font (size 1.27 1.27)) (hide yes)))
  (property "Footprint" "Jumper:SolderJumper-2_P1.3mm_Bridged_RoundedPad1.0x1.5mm" (at 184.15 49.53 0) (effects (font (size 1.27 1.27)) (hide yes)))
  (property "Datasheet" "~" (at 184.15 49.53 0) (effects (font (size 1.27 1.27)) (hide yes)))
  (property "Description" "Solder Jumper, 2-pole, closed/bridged" (at 184.15 49.53 0) (effects (font (size 1.27 1.27)) (hide yes)))
  (pin "2")
  (pin "1"))
 (symbol
  (lib_id "Jumper:SolderJumper_2_Bridged")
  (at 184.15 71.12 0)
  (unit 1)
  (exclude_from_sim yes)
  (in_bom no)
  (on_board yes)
  (dnp no)
  (property "Reference" "JP36" (at 184.15 68.58 0) (effects (font (size 1.27 1.27))))
  (property "Value" "SolderJumper_2_Bridged" (at 184.15 67.31 0) (effects (font (size 1.27 1.27)) (hide yes)))
  (property "Footprint" "Jumper:SolderJumper-2_P1.3mm_Bridged_RoundedPad1.0x1.5mm" (at 184.15 71.12 0) (effects (font (size 1.27 1.27)) (hide yes)))
  (property "Datasheet" "~" (at 184.15 71.12 0) (effects (font (size 1.27 1.27)) (hide yes)))
  (property "Description" "Solder Jumper, 2-pole, closed/bridged" (at 184.15 71.12 0) (effects (font (size 1.27 1.27)) (hide yes)))
  (pin "2")
  (pin "1"))
 (symbol
  (lib_id "Device:R")
  (at 172.72 40.64 90)
  (mirror x)
  (unit 1)
  (exclude_from_sim no)
  (in_bom yes)
  (on_board yes)
  (dnp no)
  (property "Reference" "R64" (at 174.752 38.354 90) (effects (font (size 1.27 1.27)) (justify left)))
  (property "Value" "10k" (at 174.498 40.64 90) (effects (font (size 1.27 1.27)) (justify left)))
  (property "Footprint" "Resistor_SMD:R_0805_2012Metric_Pad1.20x1.40mm_HandSolder" (at 172.72 38.862 90) (effects (font (size 1.27 1.27)) (hide yes)))
  (property "Datasheet" "~" (at 172.72 40.64 0) (effects (font (size 1.27 1.27)) (hide yes)))
  (property "Description" "Resistor" (at 172.72 40.64 0) (effects (font (size 1.27 1.27)) (hide yes)))
  (pin "2")
  (pin "1"))
 (symbol
  (lib_id "Jumper:SolderJumper_2_Bridged")
  (at 106.68 71.12 0)
  (unit 1)
  (exclude_from_sim yes)
  (in_bom no)
  (on_board yes)
  (dnp no)
  (property "Reference" "JP32" (at 106.68 68.58 0) (effects (font (size 1.27 1.27))))
  (property "Value" "SolderJumper_2_Bridged" (at 106.68 67.31 0) (effects (font (size 1.27 1.27)) (hide yes)))
  (property "Footprint" "Jumper:SolderJumper-2_P1.3mm_Bridged_RoundedPad1.0x1.5mm" (at 106.68 71.12 0) (effects (font (size 1.27 1.27)) (hide yes)))
  (property "Datasheet" "~" (at 106.68 71.12 0) (effects (font (size 1.27 1.27)) (hide yes)))
  (property "Description" "Solder Jumper, 2-pole, closed/bridged" (at 106.68 71.12 0) (effects (font (size 1.27 1.27)) (hide yes)))
  (pin "2")
  (pin "1"))
 (symbol
  (lib_id "Device:R")
  (at 118.11 85.09 90)
  (unit 1)
  (exclude_from_sim no)
  (in_bom yes)
  (on_board yes)
  (dnp no)
  (property "Reference" "R58" (at 118.11 82.804 90) (effects (font (size 1.27 1.27))))
  (property "Value" "10k" (at 118.11 85.09 90) (effects (font (size 1.27 1.27))))
  (property "Footprint" "Resistor_SMD:R_0805_2012Metric_Pad1.20x1.40mm_HandSolder" (at 118.11 86.868 90) (effects (font (size 1.27 1.27)) (hide yes)))
  (property "Datasheet" "~" (at 118.11 85.09 0) (effects (font (size 1.27 1.27)) (hide yes)))
  (property "Description" "Resistor" (at 118.11 85.09 0) (effects (font (size 1.27 1.27)) (hide yes)))
  (pin "2")
  (pin "1"))
 (symbol
  (lib_id "Jumper:SolderJumper_2_Bridged")
  (at 184.15 116.84 0)
  (unit 1)
  (exclude_from_sim yes)
  (in_bom no)
  (on_board yes)
  (dnp no)
  (property "Reference" "JP38" (at 184.15 114.3 0) (effects (font (size 1.27 1.27))))
  (property "Value" "SolderJumper_2_Bridged" (at 184.15 113.03 0) (effects (font (size 1.27 1.27)) (hide yes)))
  (property "Footprint" "Jumper:SolderJumper-2_P1.3mm_Bridged_RoundedPad1.0x1.5mm" (at 184.15 116.84 0) (effects (font (size 1.27 1.27)) (hide yes)))
  (property "Datasheet" "~" (at 184.15 116.84 0) (effects (font (size 1.27 1.27)) (hide yes)))
  (property "Description" "Solder Jumper, 2-pole, closed/bridged" (at 184.15 116.84 0) (effects (font (size 1.27 1.27)) (hide yes)))
  (pin "2")
  (pin "1"))
 (symbol
  (lib_id "Device:R")
  (at 118.11 107.95 90)
  (unit 1)
  (exclude_from_sim no)
  (in_bom yes)
  (on_board yes)
  (dnp no)
  (property "Reference" "R63" (at 118.11 105.664 90) (effects (font (size 1.27 1.27))))
  (property "Value" "10k" (at 118.11 107.95 90) (effects (font (size 1.27 1.27))))
  (property "Footprint" "Resistor_SMD:R_0805_2012Metric_Pad1.20x1.40mm_HandSolder" (at 118.11 109.728 90) (effects (font (size 1.27 1.27)) (hide yes)))
  (property "Datasheet" "~" (at 118.11 107.95 0) (effects (font (size 1.27 1.27)) (hide yes)))
  (property "Description" "Resistor" (at 118.11 107.95 0) (effects (font (size 1.27 1.27)) (hide yes)))
  (pin "2")
  (pin "1"))
 (symbol
  (lib_id "Transistor_FET:AO3400A")
  (at 106.68 38.1 90)
  (mirror x)
  (unit 1)
  (exclude_from_sim no)
  (in_bom yes)
  (on_board yes)
  (dnp no)
  (property "Reference" "Q8" (at 103.886 44.196 90) (effects (font (size 1.27 1.27))))
  (property "Value" "AO3400A" (at 110.998 44.196 90) (effects (font (size 1.27 1.27))))
  (property "Footprint" "Package_TO_SOT_SMD:SOT-23" (at 108.585 43.18 0) (effects (font (size 1.27 1.27)
    (italic yes)) (justify left) (hide yes)))
  (property "Datasheet" "http://www.aosmd.com/pdfs/datasheet/AO3400A.pdf" (at 110.49 43.18 0) (effects (font (size 1.27 1.27)) (justify left) (hide yes)))
  (property "Description" "30V Vds, 5.7A Id, N-Channel MOSFET, SOT-23" (at 106.68 38.1 0) (effects (font (size 1.27 1.27)) (hide yes)))
  (pin "1")
  (pin "2")
  (pin "3"))
 (symbol
  (lib_id "Transistor_FET:AO3400A")
  (at 106.68 105.41 90)
  (mirror x)
  (unit 1)
  (exclude_from_sim no)
  (in_bom yes)
  (on_board yes)
  (dnp no)
  (property "Reference" "Q19" (at 103.886 111.506 90) (effects (font (size 1.27 1.27))))
  (property "Value" "AO3400A" (at 110.998 111.506 90) (effects (font (size 1.27 1.27))))
  (property "Footprint" "Package_TO_SOT_SMD:SOT-23" (at 108.585 110.49 0) (effects (font (size 1.27 1.27)
    (italic yes)) (justify left) (hide yes)))
  (property "Datasheet" "http://www.aosmd.com/pdfs/datasheet/AO3400A.pdf" (at 110.49 110.49 0) (effects (font (size 1.27 1.27)) (justify left) (hide yes)))
  (property "Description" "30V Vds, 5.7A Id, N-Channel MOSFET, SOT-23" (at 106.68 105.41 0) (effects (font (size 1.27 1.27)) (hide yes)))
  (pin "1")
  (pin "2")
  (pin "3"))
 (symbol
  (lib_id "Device:R")
  (at 118.11 40.64 90)
  (unit 1)
  (exclude_from_sim no)
  (in_bom yes)
  (on_board yes)
  (dnp no)
  (property "Reference" "R32" (at 118.11 38.354 90) (effects (font (size 1.27 1.27))))
  (property "Value" "10k" (at 118.11 40.64 90) (effects (font (size 1.27 1.27))))
  (property "Footprint" "Resistor_SMD:R_0805_2012Metric_Pad1.20x1.40mm_HandSolder" (at 118.11 42.418 90) (effects (font (size 1.27 1.27)) (hide yes)))
  (property "Datasheet" "~" (at 118.11 40.64 0) (effects (font (size 1.27 1.27)) (hide yes)))
  (property "Description" "Resistor" (at 118.11 40.64 0) (effects (font (size 1.27 1.27)) (hide yes)))
  (pin "2")
  (pin "1"))
 (symbol
  (lib_id "Device:R")
  (at 95.25 107.95 90)
  (mirror x)
  (unit 1)
  (exclude_from_sim no)
  (in_bom yes)
  (on_board yes)
  (dnp no)
  (property "Reference" "R60" (at 97.282 105.664 90) (effects (font (size 1.27 1.27)) (justify left)))
  (property "Value" "10k" (at 97.028 107.95 90) (effects (font (size 1.27 1.27)) (justify left)))
  (property "Footprint" "Resistor_SMD:R_0805_2012Metric_Pad1.20x1.40mm_HandSolder" (at 95.25 106.172 90) (effects (font (size 1.27 1.27)) (hide yes)))
  (property "Datasheet" "~" (at 95.25 107.95 0) (effects (font (size 1.27 1.27)) (hide yes)))
  (property "Description" "Resistor" (at 95.25 107.95 0) (effects (font (size 1.27 1.27)) (hide yes)))
  (pin "2")
  (pin "1")))
